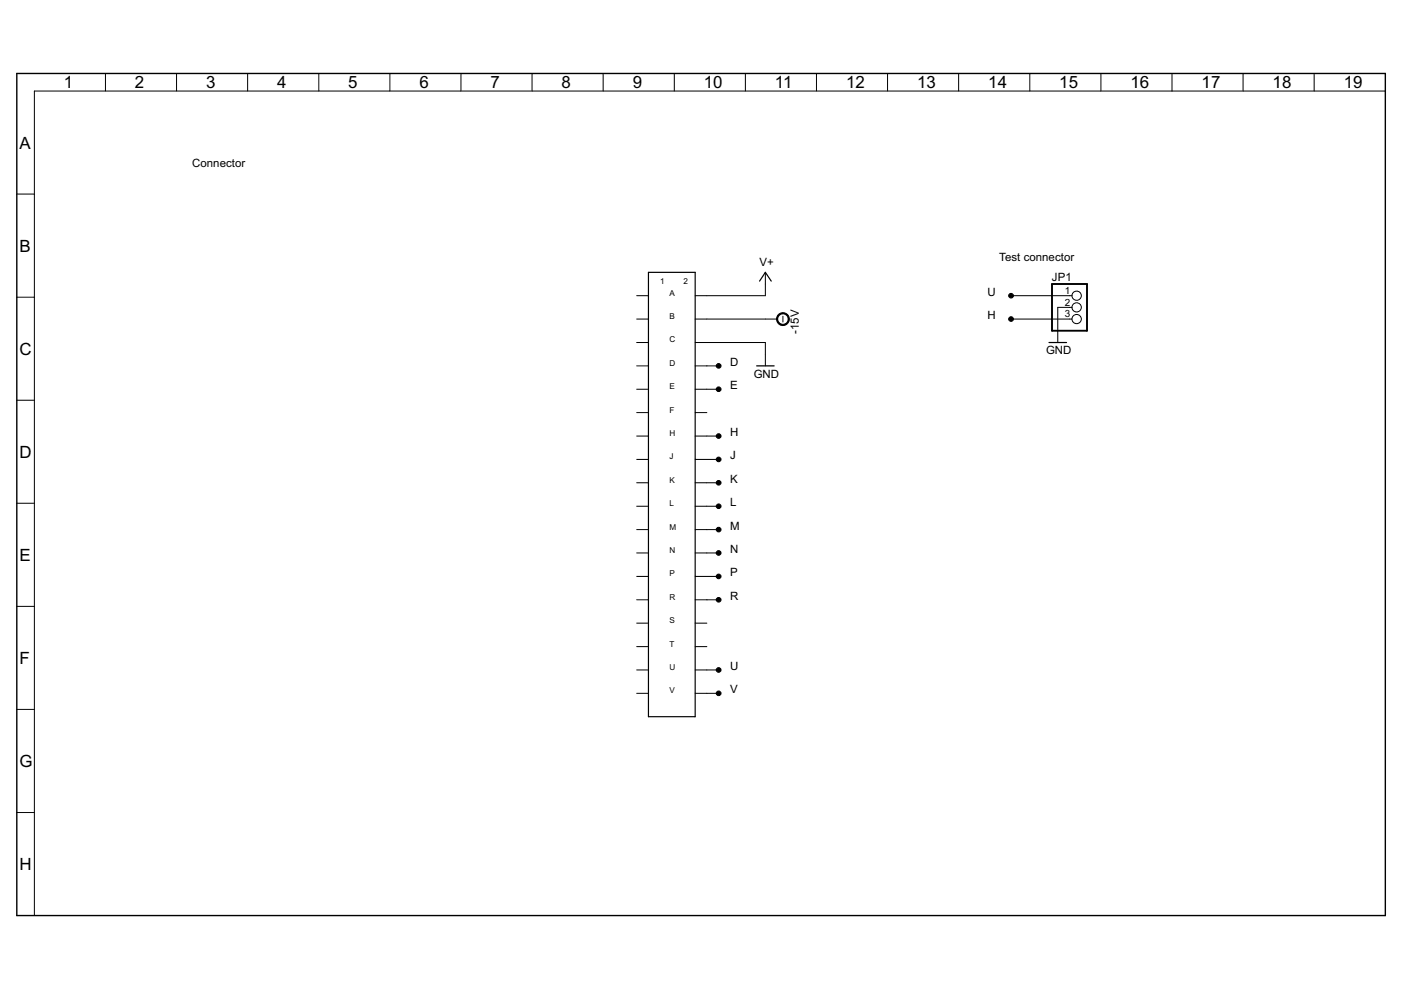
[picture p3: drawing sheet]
<svg xmlns="http://www.w3.org/2000/svg" width="297mm" height="210mm" viewBox="0 0 297 210" stroke-linecap="round" stroke-linejoin="round" font-family="sans-serif">
<g fill="#000" stroke="#000" stroke-width=".21">
<path d="M7.3 19.3v174.8zM22.4 15.6v3.7zM37.4 15.6v3.7zM52.5 15.6v3.7zM67.6 15.6v3.7zM82.7 15.6v3.7zM97.7 15.6v3.7zM112.8 15.6v3.7zM127.9 15.6v3.7zM143 15.6v3.7zM158 15.6v3.7zM173.1 15.6v3.7z"/>
<path d="M188.2 15.6v3.7zM203.2 15.6v3.7zM218.3 15.6v3.7zM233.4 15.6v3.7zM248.5 15.6v3.7zM263.6 15.6v3.7zM278.6 15.6v3.7zM7.3 19.3h286.4zM3.6 41.1h3.7zM3.6 63h3.7zM135 62.7h2.5zM135 67.6h2.5z"/>
<path d="M135 72.6h2.5zM135 77.6h2.5zM147.4 77.6h2.5zM147.4 72.6h2.5zM147.4 67.6h2.5zM147.4 62.7h2.5zM149.9 62.7h12.4zM149.9 67.6h12.4zM149.9 77.6h2.5zM162.3 57.7v2.5zM162.3 75.1v2.5zM162.3 67.6h2.4z"/>
<path d="M162.3 60.2v2.5zM162.3 72.6v2.5zM149.9 72.6h12.4zM166 67v1.3zM224.3 70.1v2.5zM224.3 65.2v4.9zM224.3 65.2h2.4zM226.7 62.7h.6zM226.7 65.2h.6zM226.7 67.6h.6zM214.4 67.6h12.3zM214.4 62.7h12.3z"/>
<path d="M3.6 84.9h3.7zM135 82.5h2.5zM135 87.5h2.5zM135 92.5h2.5zM135 97.4h2.5zM147.4 97.4h2.5zM147.4 92.5h2.5zM147.4 87.5h2.5zM147.4 82.5h2.5zM149.9 82.5h2.5zM149.9 92.5h2.5zM149.9 97.4h2.5z"/>
<path d="M3.6 106.7h3.7zM135 102.4h2.5zM135 107.3h2.5zM135 112.3h2.5zM135 117.2h2.5zM147.4 117.2h2.5zM147.4 112.3h2.5zM147.4 107.3h2.5zM147.4 102.4h2.5zM149.9 107.3h2.5zM149.9 112.3h2.5zM149.9 117.2h2.5z"/>
<path d="M149.9 102.4h2.5zM3.6 128.6h3.7zM135 122.2h2.5zM135 127.2h2.5zM135 132.1h2.5zM135 137.1h2.5zM147.4 137.1h2.5zM147.4 132.1h2.5zM147.4 127.2h2.5zM147.4 122.2h2.5zM149.9 122.2h2.5zM149.9 127.2h2.5z"/>
<path d="M3.6 150.4h3.7zM135 142h2.5zM135 147h2.5zM147.4 147h2.5zM147.4 142h2.5zM149.9 142h2.5zM149.9 147h2.5zM3.6 172.3h3.7z"/>
<path d="M165 66.7a1.36 1.36 0 0 1 2.2 .2 1.36 1.36 0 0 1-.8 2.1 1.36 1.36 0 0 1-1.8-1.4h.3a1.11 1.11 0 0 1 1.5-1 1.11 1.11 0 0 1 .3 1.9 1.11 1.11 0 0 1-1.8-.6v-.3h-.3z" fill-rule="evenodd"/>
<circle cx="152.4" cy="77.6" r=".5"/>
<circle cx="214.4" cy="62.7" r=".5"/>
<circle cx="214.4" cy="67.6" r=".5"/>
<circle cx="152.4" cy="92.4" r=".5"/>
<circle cx="152.4" cy="97.4" r=".5"/>
<circle cx="152.4" cy="82.5" r=".5"/>
<circle cx="152.4" cy="102.4" r=".5"/>
<circle cx="152.4" cy="112.3" r=".5"/>
<circle cx="152.4" cy="107.3" r=".5"/>
<circle cx="152.4" cy="117.2" r=".5"/>
<circle cx="152.4" cy="122.2" r=".5"/>
<circle cx="152.4" cy="127.2" r=".5"/>
<circle cx="152.4" cy="142" r=".5"/>
<circle cx="152.4" cy="147" r=".5"/>
</g>
<path d="M137.5 57.7v94.3zM137.5 57.7h9.9zM162.3 57.7l-1.3 1.9zM162.3 57.7l1.2 1.9zM160.4 77.6h3.7zM222.4 72.6h3.7zM137.5 152h9.9zM147.4 57.7v94.3z" fill="#000" stroke="#000" stroke-width=".25"/>
<path d="M3.6 15.6v178.5zM3.6 15.6h290.1zM3.6 194.1h290.1zM293.7 15.6v178.5z" fill="#000" stroke="#000" stroke-width=".3"/>
<g fill="none" stroke="#000" stroke-width=".21">
<circle cx="228.3" cy="62.7" r=".98"/>
<circle cx="228.3" cy="65.2" r=".98"/>
<circle cx="228.3" cy="67.6" r=".98"/>
</g>
<path d="M223 70.1h7.5zM223 60.2v9.9zM230.5 60.2v9.9zM223 60.2h7.5z" fill="#000" stroke="#000" stroke-width=".4"/>
<g font-size="4">
<text x="13.5" y="18.7">1</text>
<text x="28.6" y="18.7">2</text>
<text x="43.7" y="18.7">3</text>
<text x="58.8" y="18.7">4</text>
<text x="73.8" y="18.7">5</text>
<text x="88.9" y="18.7">6</text>
<text x="104" y="18.7">7</text>
<text x="119.1" y="18.7">8</text>
<text x="134.1" y="18.7">9</text>
<text x="149.2" y="18.7">10</text>
<text x="164.3" y="18.7">11</text>
<text x="179.4" y="18.7">12</text>
<text x="194.4" y="18.7">13</text>
<text x="209.5" y="18.7">14</text>
<text x="224.6" y="18.7">15</text>
<text x="239.7" y="18.7">16</text>
<text x="254.7" y="18.7">17</text>
<text x="269.8" y="18.7">18</text>
<text x="284.9" y="18.7">19</text>
<text x="4.1" y="31.5">A</text>
<text x="4.1" y="53.4">B</text>
<text x="4.1" y="75.2">C</text>
<text x="4.1" y="97.1">D</text>
<text x="4.1" y="118.9">E</text>
<text x="4.1" y="140.8">F</text>
<text x="4.1" y="162.6">G</text>
<text x="4.1" y="184.5">H</text>
</g>
<g font-size="2.7">
<text x="40.8" y="35.4">Connector</text>
<text x="161" y="56.5">V+</text>
<text x="211.9" y="55.3">Test connector</text>
<text x="223" y="59.6">JP1</text>
<text x="209.4" y="62.7">U</text>
<text x="169.3" y="70.8" transform="rotate(-90 169.3 70.8)">-15V</text>
<text x="209.4" y="67.7">H</text>
<text x="154.8" y="77.6">D</text>
<text x="221.8" y="75.1">GND</text>
<text x="154.8" y="82.5">E</text>
<text x="159.8" y="80.1">GND</text>
<text x="154.8" y="92.5">H</text>
<text x="154.8" y="97.4">J</text>
<text x="154.8" y="107.3">L</text>
<text x="154.8" y="102.4">K</text>
<text x="154.8" y="112.3">M</text>
<text x="154.8" y="117.2">N</text>
<text x="154.8" y="122.2">P</text>
<text x="154.8" y="127.2">R</text>
<text x="154.8" y="142">U</text>
<text x="154.8" y="147">V</text>
</g>
<g font-size="2.3">
<text x="225.8" y="62.3">1</text>
<text x="225.8" y="64.8">2</text>
<text x="225.8" y="67.3">3</text>
</g>
<g font-size="1.9">
<text x="140" y="60.2">1</text>
<text x="141.9" y="62.7">A</text>
<text x="144.9" y="60.2">2</text>
<text x="141.9" y="67.7">B</text>
<text x="141.9" y="72.6">C</text>
<text x="141.9" y="77.6">D</text>
<text x="141.9" y="82.5">E</text>
<text x="141.9" y="87.5">F</text>
<text x="141.9" y="92.5">H</text>
<text x="141.9" y="97.4">J</text>
<text x="141.9" y="102.4">K</text>
<text x="141.9" y="107.3">L</text>
<text x="141.9" y="112.3">M</text>
<text x="141.9" y="117.2">N</text>
<text x="141.9" y="122.2">P</text>
<text x="141.9" y="127.2">R</text>
<text x="141.9" y="132.1">S</text>
<text x="141.9" y="137.1">T</text>
<text x="141.9" y="142">U</text>
<text x="141.9" y="147">V</text>
</g>
</svg>
